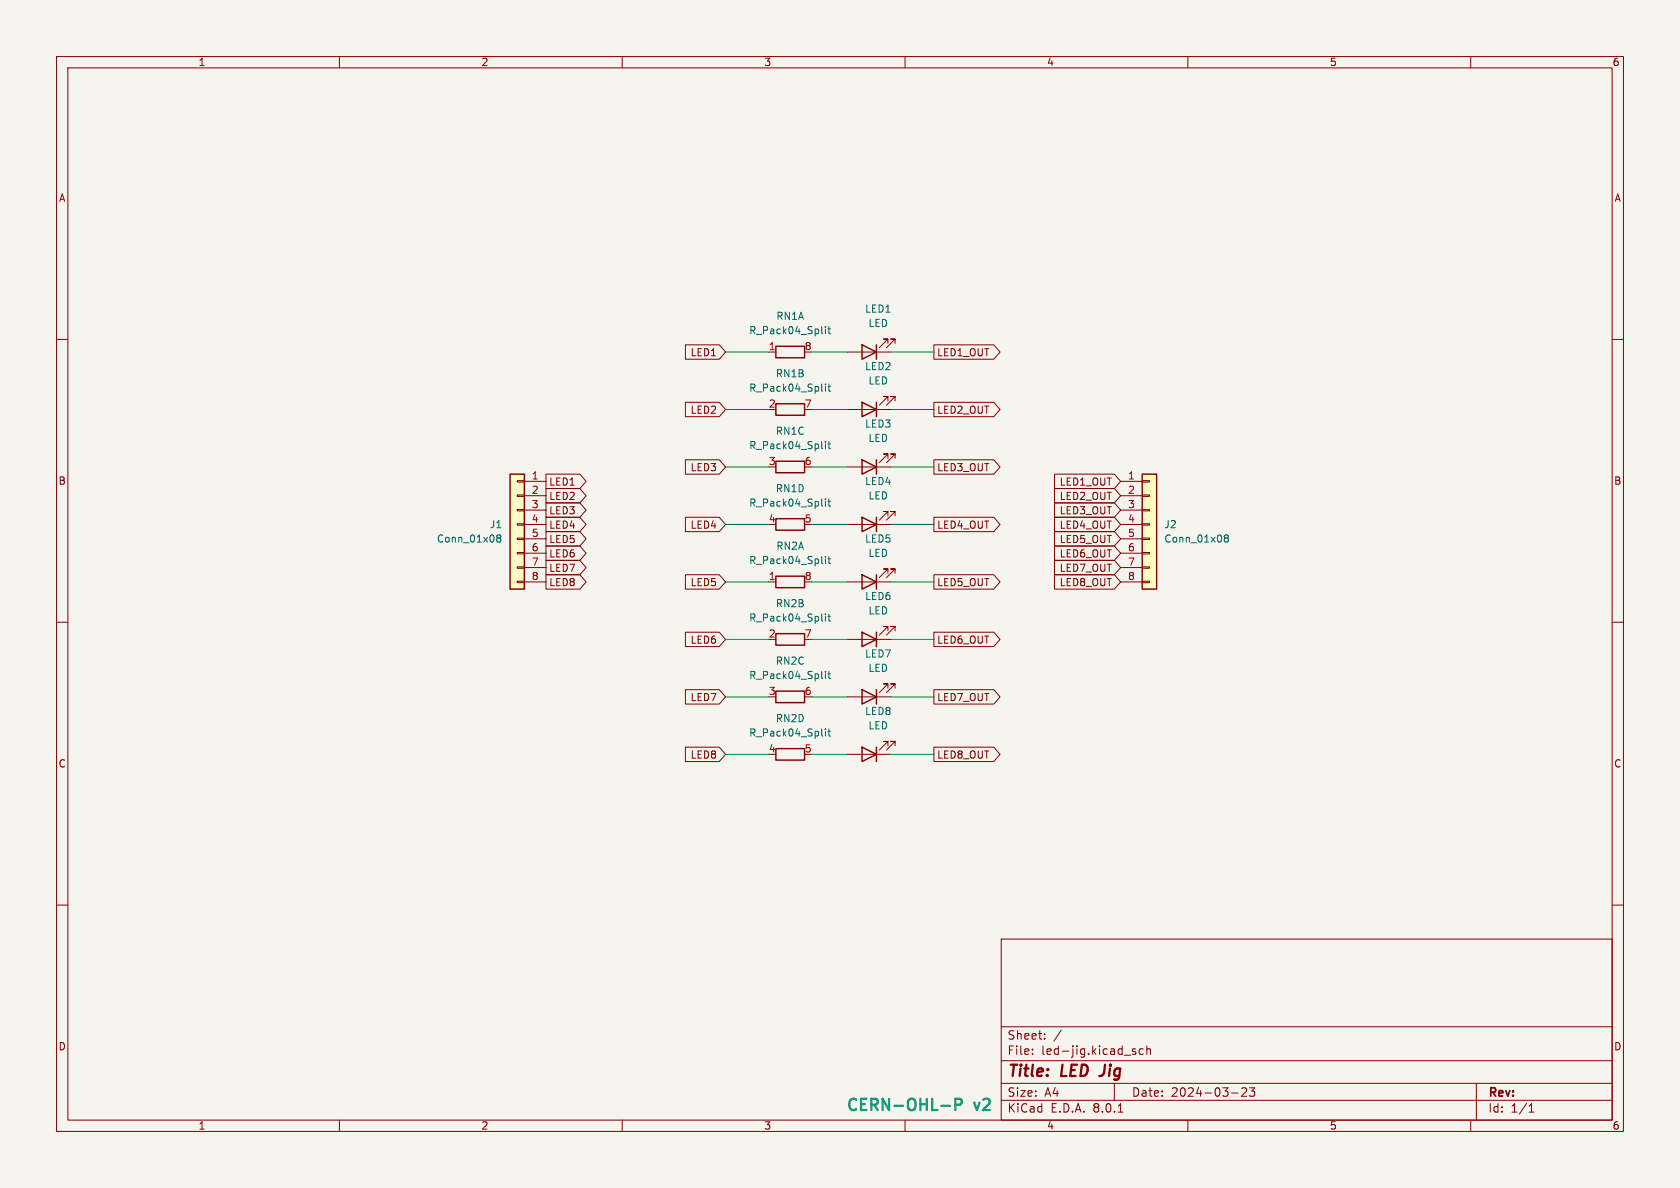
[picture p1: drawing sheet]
<svg xmlns="http://www.w3.org/2000/svg" width="297mm" height="210mm" viewBox="0 0 297 210" stroke-linecap="round" stroke-linejoin="round" font-family="sans-serif">
<path d="M0 0h297v210h-297z" fill="#f5f4ef" stroke="#f5f4ef" stroke-width=".18"/>
<g fill="none" stroke="#840000" stroke-width=".18">
<path d="M10 10h277v190h-277zM12 12h273v186h-273zM60 10v2M110 10v2M160 10v2M210 10v2M260 10v2M10 60h2M285 60h2M10 110h2M149.9 102.9h7.6M157 101.3v-.7h-.8h.8l-1.6 1.5"/>
<path d="M158.2 101.3v-.7h-.7h.7l-1.5 1.5M285 110h2M149.9 133.4h7.6M157 131.8v-.7h-.8h.8l-1.6 1.5M158.2 131.8v-.7h-.7h.7l-1.5 1.5M10 160h2M285 160h2M177 166h108v32h-108zM60 198v2M110 198v2M160 198v2M177 194.5h108"/>
<path d="M177 191.5h108M177 187.5h108M177 181.5h108M182.5 186.3v.1M182.5 185.5v.1M184.7 183.6v.1M184.7 182.8v.1M187.6 182.1l-1.3 2M197 191.5v3M197.7 196.6h.8M200.7 185.5l-.3-.1-.2 .2v.2l.5 .2v.3h-.5M202.1 185.5l-.4-.1-.3 .3v.4l.1 .2h.6"/>
<path d="M202.7 185.5l.3-.1 .3 .1 .1 .9M202.7 184.9v1.5M210 198v2M217.7 193.2h1.2M219.5 192.4l.6-.1 .2 .1 .1 .3-.9 1.1h.9M220.9 192.3h.9l-.5 .6 .4 .1v.7l-.2 .1h-.4l-.2-.1M260 198v2M261 191.5v6.5M270.3 196.6h.9M270.3 195.5l.4-.4v1.5"/>
</g>
<path d="M194.8 190.1l-.5 .1" fill="none" stroke="#840000" stroke-width=".4"/>
<path d="M152.4 101.6l2.5 1.3-2.5 1.2zM154.9 101.6v2.5M152.4 132.1l2.5 1.3-2.5 1.2zM154.9 132.1v2.5" fill="none" stroke="#840000" stroke-width=".25"/>
<path d="M90.2 83.8h2.5v20.3h-2.5z" fill="#ffffc2"/>
<g fill="none" stroke="#840000" stroke-width=".18">
<path d="M135.9 62.2h1.3M149.9 62.2h7.6M149.9 72.4h7.6M157 60.7v-.8h-.8h.8l-1.6 1.6M157 70.9v-.8h-.8h.8l-1.6 1.5M158.2 60.7v-.8h-.7h.7l-1.5 1.6M158.2 70.9v-.8h-.7h.7l-1.5 1.5M91.4 97.7h1.3v.2h-1.3zM91.4 95.1h1.3v.3h-1.3zM91.4 92.6h1.3v.2h-1.3zM91.4 90h1.3v.3h-1.3zM91.4 87.5h1.3v.3h-1.3z"/>
<path d="M91.4 85h1.3v.2h-1.3zM92.7 85.1h3.8M92.7 87.6h3.8M92.7 90.2h3.8M92.7 92.7h3.8M92.7 95.3h3.8M92.7 97.8h3.8M91.4 102.7h1.3v.3h-1.3zM91.4 100.2h1.3v.3h-1.3zM92.7 100.3h3.8M92.7 102.9h3.8"/>
</g>
<path d="M137.2 61.2h5v2h-5zM137.2 71.4h5v2h-5zM152.4 61l2.5 1.2-2.5 1.3zM152.4 71.1l2.5 1.3-2.5 1.3zM154.9 61v2.5M154.9 71.1v2.6M90.2 83.8h2.5v20.3h-2.5zM137.2 122.2h5v2h-5z" fill="none" stroke="#840000" stroke-width=".25"/>
<g fill="none" stroke="#006464" stroke-width=".18">
<path d="M145.9 57.7v.2M145.9 58.2v.8M146.4 58.2h.4M146.5 57.7v1.1l.3 .2M145.9 67.9v.1M145.9 68.3v.9M146.4 68.3h.4M146.5 67.9v1.1l.3 .2M88.1 95.1l-.3-.2 .3-.3h.2l.2 .2-.2 .3M88.1 95.1l-.3 .2v.3l.3 .2h.2l.2-.2v-.4l-.2-.1M88.1 95.1h.2M145.9 118.7v.1"/>
<path d="M145.9 119.1v.9M146.4 119.1h.4M146.5 118.7v1.1l.3 .2"/>
</g>
<path d="M201.9 83.8h2.6v20.3h-2.6z" fill="#ffffc2"/>
<g fill="none" stroke="#840000" stroke-width=".18">
<path d="M121.2 71.1h6l1.1 1.3-1.1 1.3h-6zM121.2 61h6l1.1 1.2-1.1 1.3h-6zM165.1 61h10.6l1.1 1.2-1.1 1.3h-10.6zM165.1 71.1h10.6l1.1 1.3-1.1 1.3h-10.6zM96.5 83.8h6l1.1 1.3-1.1 1.3h-6zM96.5 86.4h6l1.1 1.2-1.1 1.3h-6zM96.5 88.9h6l1.1 1.3-1.1 1.2h-6zM96.5 99.1h6l1.1 1.2-1.1 1.3h-6zM96.5 96.5h6l1.1 1.3-1.1 1.3h-6zM96.5 94h6l1.1 1.3-1.1 1.2h-6zM96.5 91.4h6l1.1 1.3-1.1 1.3h-6zM121.2 91.4h6l1.1 1.3-1.1 1.3h-6z"/>
<path d="M121.2 81.3h6l1.1 1.3-1.1 1.2h-6zM149.9 92.7h7.6M149.9 82.6h7.6M157 81v-.7h-.8h.8l-1.6 1.5M157 91.2v-.8h-.8h.8l-1.6 1.5M158.2 81v-.7h-.7h.7l-1.5 1.5M158.2 91.2v-.8h-.7h.7l-1.5 1.5M165.1 91.4h10.6l1.1 1.3-1.1 1.3h-10.6zM165.1 81.3h10.6l1.1 1.3-1.1 1.2h-10.6zM186.4 83.8h10.6l1.1 1.3-1.1 1.3h-10.6zM186.4 91.4h10.6l1.1 1.3-1.1 1.3h-10.6zM186.4 94h10.6l1.1 1.3-1.1 1.2h-10.6z"/>
<path d="M186.4 96.5h10.6l1.1 1.3-1.1 1.3h-10.6zM186.4 99.1h10.6l1.1 1.2-1.1 1.3h-10.6zM186.4 86.4h10.6l1.1 1.2-1.1 1.3h-10.6zM186.4 88.9h10.6l1.1 1.3-1.1 1.2h-10.6zM198.1 85.1h3.8M198.1 87.6h3.8M198.1 90.2h3.8M198.1 92.7h3.8M198.1 95.3h3.8M198.1 97.8h3.8M201.9 97.7h1.3v.2h-1.3zM201.9 95.1h1.3v.3h-1.3z"/>
<path d="M201.9 92.6h1.3v.2h-1.3zM201.9 90h1.3v.3h-1.3zM201.9 87.5h1.3v.3h-1.3zM201.9 85h1.3v.2h-1.3zM96.5 101.6h6l1.1 1.3-1.1 1.2h-6zM121.2 101.6h6l1.1 1.3-1.1 1.2h-6zM121.2 111.8h6l1.1 1.2-1.1 1.3h-6zM135.9 102.9h1.3M149.9 113h7.6M157 111.5v-.8h-.8h.8l-1.6 1.6M158.2 111.5v-.8h-.7h.7l-1.5 1.6M165.1 111.8h10.6l1.1 1.2-1.1 1.3h-10.6z"/>
<path d="M165.1 101.6h10.6l1.1 1.3-1.1 1.2h-10.6zM186.4 101.6h10.6l1.1 1.3-1.1 1.2h-10.6zM198.1 100.3h3.8M198.1 102.9h3.8M201.9 102.7h1.3v.3h-1.3zM201.9 100.2h1.3v.3h-1.3zM121.2 121.9h6l1.1 1.3-1.1 1.3h-6zM121.2 132.1h6l1.1 1.3-1.1 1.2h-6zM149.9 123.2h7.6M157 121.7v-.8h-.8h.8l-1.6 1.5M158.2 121.7v-.8h-.7h.7l-1.5 1.5M165.1 132.1h10.6l1.1 1.3-1.1 1.2h-10.6z"/>
<path d="M165.1 121.9h10.6l1.1 1.3-1.1 1.3h-10.6z"/>
</g>
<g fill="none" stroke="#840000" stroke-width=".25">
<path d="M137.2 81.5h5v2.1h-5zM137.2 91.7h5v2h-5zM152.4 81.3l2.5 1.3-2.5 1.2zM152.4 91.4l2.5 1.3-2.5 1.3zM154.9 81.3v2.5M154.9 91.4v2.6M201.9 83.8h2.6v20.3h-2.6zM137.2 112h5v2h-5zM137.2 101.9h5v2h-5zM152.4 111.8l2.5 1.2-2.5 1.3zM154.9 111.8v2.5M137.2 132.3h5v2.1h-5z"/>
<path d="M152.4 121.9l2.5 1.3-2.5 1.3zM154.9 121.9v2.6"/>
</g>
<g fill="none" stroke="#006464" stroke-width=".18">
<path d="M145.9 78v.2M145.9 78.5v.8M146.4 78.5h.4M146.5 78v1.1l.3 .2M145.9 88.2v.1M145.9 88.6v.9M145.9 98.4v.1M145.9 98.8v.8M146.4 98.8h.4M146.4 88.6h.4M146.5 88.2v1.1l.3 .2M146.5 98.4v1.1l.3 .1"/>
<path d="M216.7 95.1l-.3-.2 .3-.3h.2l.3 .2-.3 .3M216.7 95.1l-.3 .2 .1 .4 .2 .1h.2l.3-.2v-.3l-.3-.2M216.7 95.1h.2M145.9 108.5v.2M145.9 109v.8M146.4 109h.4M146.5 108.5v1.1l.3 .2M145.9 128.8v.2M145.9 129.3v.8M146.4 129.3h.4M146.5 128.8v1.1l.3 .2"/>
</g>
<path d="M166.4 195.5h1.5M168.9 195.3h.8a.54 .54 0 0 0 .4-.5 .54 .54 0 0 0-.4-.6h-.8v2" fill="none" stroke="#0099b0" stroke-width=".4"/>
<g fill="none" stroke="#009600" stroke-width=".18">
<path d="M128.3 62.2h7.6M128.3 72.4h7.6M143.5 62.2h6.4M143.5 72.4h6.4M157.5 62.2h7.6M157.5 72.4h7.6M128.3 82.6h7.6M128.3 92.7h7.6M143.5 82.6h6.4M143.5 92.7h6.4M157.5 82.6h7.6M157.5 92.7h7.6"/>
<path d="M128.3 113h7.6M128.3 102.9h7.6M143.5 113h6.4M143.5 102.9h6.4M157.5 113h7.6M157.5 102.9h7.6M128.3 123.2h7.6M128.3 133.4h7.6M143.5 123.2h6.4M143.5 133.4h6.4M157.5 123.2h7.6M157.5 133.4h7.6"/>
</g>
<g font-size="2.8" fill="#840000">
<text x="178" y="190.9">Title:</text>
<text x="187.7" y="190.9">LED</text>
<text x="195.4" y="190.9">Jig</text>
</g>
<g font-size="2.8" fill="#0099b0">
<text x="149.4" y="196.9">CERN-OHL-P</text>
<text x="172.3" y="196.9">v2</text>
</g>
<g font-size="2.1" fill="#840000">
<text x="178" y="184">Sheet:</text>
<text x="178" y="186.7">File:</text>
<text x="184.1" y="186.7">led-jig.kicad_sch</text>
<text x="178" y="196.9">KiCad</text>
<text x="178" y="194.1">Size:</text>
<text x="184.7" y="194.1">A4</text>
<text x="185.7" y="196.9">E.D.A.</text>
<text x="193.3" y="196.9">8.0.1</text>
<text x="200" y="194.1">Date:</text>
<text x="207" y="194.1">2024-03-23</text>
<text x="263" y="194.3">Rev:</text>
<text x="263" y="196.9">Id:</text>
<text x="267.1" y="196.9">1/1</text>
</g>
<g font-size="1.8" fill="#840000">
<text x="35" y="11.9">1</text>
<text x="85" y="11.9">2</text>
<text x="135" y="11.9">3</text>
<text x="185" y="11.9">4</text>
<text x="235" y="11.9">5</text>
<text x="285" y="11.9">6</text>
<text x="10.3" y="35.9">A</text>
<text x="285.3" y="35.9">A</text>
<text x="122" y="63.2">LED1</text>
<text x="165.6" y="63.2">LED1_OUT</text>
<text x="122" y="73.3">LED2</text>
<text x="165.6" y="73.3">LED2_OUT</text>
<text x="122" y="83.5">LED3</text>
<text x="165.6" y="83.5">LED3_OUT</text>
<text x="10.3" y="85.9">B</text>
<text x="97" y="86">LED1</text>
<text x="97" y="88.6">LED2</text>
<text x="187.2" y="86">LED1_OUT</text>
<text x="187.2" y="88.6">LED2_OUT</text>
<text x="285.3" y="85.9">B</text>
<text x="97" y="91.1">LED3</text>
<text x="97" y="93.7">LED4</text>
<text x="122" y="93.7">LED4</text>
<text x="165.6" y="93.7">LED4_OUT</text>
<text x="187.2" y="93.7">LED4_OUT</text>
<text x="187.2" y="91.1">LED3_OUT</text>
<text x="97" y="101.3">LED7</text>
<text x="97" y="98.7">LED6</text>
<text x="97" y="96.2">LED5</text>
<text x="187.2" y="96.2">LED5_OUT</text>
<text x="187.2" y="98.7">LED6_OUT</text>
<text x="187.2" y="101.3">LED7_OUT</text>
<text x="97" y="103.8">LED8</text>
<text x="122" y="103.8">LED5</text>
<text x="165.6" y="103.8">LED5_OUT</text>
<text x="187.2" y="103.8">LED8_OUT</text>
<text x="122" y="114">LED6</text>
<text x="165.6" y="114">LED6_OUT</text>
<text x="122" y="124.1">LED7</text>
<text x="165.6" y="124.1">LED7_OUT</text>
<text x="10.3" y="135.9">C</text>
<text x="122" y="134.3">LED8</text>
<text x="165.6" y="134.3">LED8_OUT</text>
<text x="285.3" y="135.9">C</text>
<text x="10.3" y="185.9">D</text>
<text x="285.3" y="185.9">D</text>
<text x="35" y="199.9">1</text>
<text x="85" y="199.9">2</text>
<text x="135" y="199.9">3</text>
<text x="185" y="199.9">4</text>
<text x="235" y="199.9">5</text>
<text x="285" y="199.9">6</text>
</g>
<g font-size="1.8" fill="#006464">
<text x="132.3" y="59.3">R_Pack04_Split</text>
<text x="137.1" y="56.7">RN1A</text>
<text x="152.8" y="55.5">LED1</text>
<text x="153.4" y="58">LED</text>
<text x="152.8" y="65.6">LED2</text>
<text x="132.3" y="69.4">R_Pack04_Split</text>
<text x="137.1" y="66.9">RN1B</text>
<text x="153.4" y="68.2">LED</text>
<text x="137.1" y="77.1">RN1C</text>
<text x="152.8" y="75.8">LED3</text>
<text x="132.3" y="79.6">R_Pack04_Split</text>
<text x="153.4" y="78.3">LED</text>
<text x="132.3" y="89.8">R_Pack04_Split</text>
<text x="137.1" y="87.2">RN1D</text>
<text x="152.8" y="86">LED4</text>
<text x="153.4" y="88.5">LED</text>
<text x="86.5" y="93.6">J1</text>
<text x="205.7" y="93.6">J2</text>
<text x="77.1" y="96.1">Conn_01x08</text>
<text x="132.3" y="99.9">R_Pack04_Split</text>
<text x="137.1" y="97.4">RN2A</text>
<text x="152.8" y="96.1">LED5</text>
<text x="153.4" y="98.7">LED</text>
<text x="205.7" y="96.1">Conn_01x08</text>
<text x="137.1" y="107.5">RN2B</text>
<text x="152.8" y="106.3">LED6</text>
<text x="132.3" y="110.1">R_Pack04_Split</text>
<text x="153.4" y="108.8">LED</text>
<text x="137.1" y="117.7">RN2C</text>
<text x="152.8" y="116.4">LED7</text>
<text x="153.4" y="119">LED</text>
<text x="132.3" y="120.2">R_Pack04_Split</text>
<text x="132.3" y="130.4">R_Pack04_Split</text>
<text x="137.1" y="127.9">RN2D</text>
<text x="152.8" y="126.6">LED8</text>
<text x="153.4" y="129.1">LED</text>
</g>
<g font-size="1.8" fill="#a90000">
<text x="135.8" y="62">1</text>
<text x="142.2" y="62">8</text>
<text x="135.8" y="72.1">2</text>
<text x="142.2" y="72.1">7</text>
<text x="135.8" y="82.3">3</text>
<text x="142.2" y="82.3">6</text>
<text x="93.9" y="84.8">1</text>
<text x="93.9" y="87.4">2</text>
<text x="93.9" y="89.9">3</text>
<text x="199.3" y="84.8">1</text>
<text x="199.3" y="87.4">2</text>
<text x="199.3" y="89.9">3</text>
<text x="93.9" y="92.5">4</text>
<text x="93.9" y="95">5</text>
<text x="135.8" y="92.5">4</text>
<text x="142.2" y="92.5">5</text>
<text x="199.3" y="92.5">4</text>
<text x="199.3" y="95">5</text>
<text x="93.9" y="97.5">6</text>
<text x="93.9" y="100.1">7</text>
<text x="199.3" y="97.5">6</text>
<text x="199.3" y="100.1">7</text>
<text x="93.9" y="102.6">8</text>
<text x="135.8" y="102.6">1</text>
<text x="142.2" y="102.6">8</text>
<text x="199.3" y="102.6">8</text>
<text x="135.8" y="112.8">2</text>
<text x="142.2" y="112.8">7</text>
<text x="135.8" y="122.9">3</text>
<text x="142.2" y="122.9">6</text>
<text x="135.8" y="133.1">4</text>
<text x="142.2" y="133.1">5</text>
</g>
</svg>
